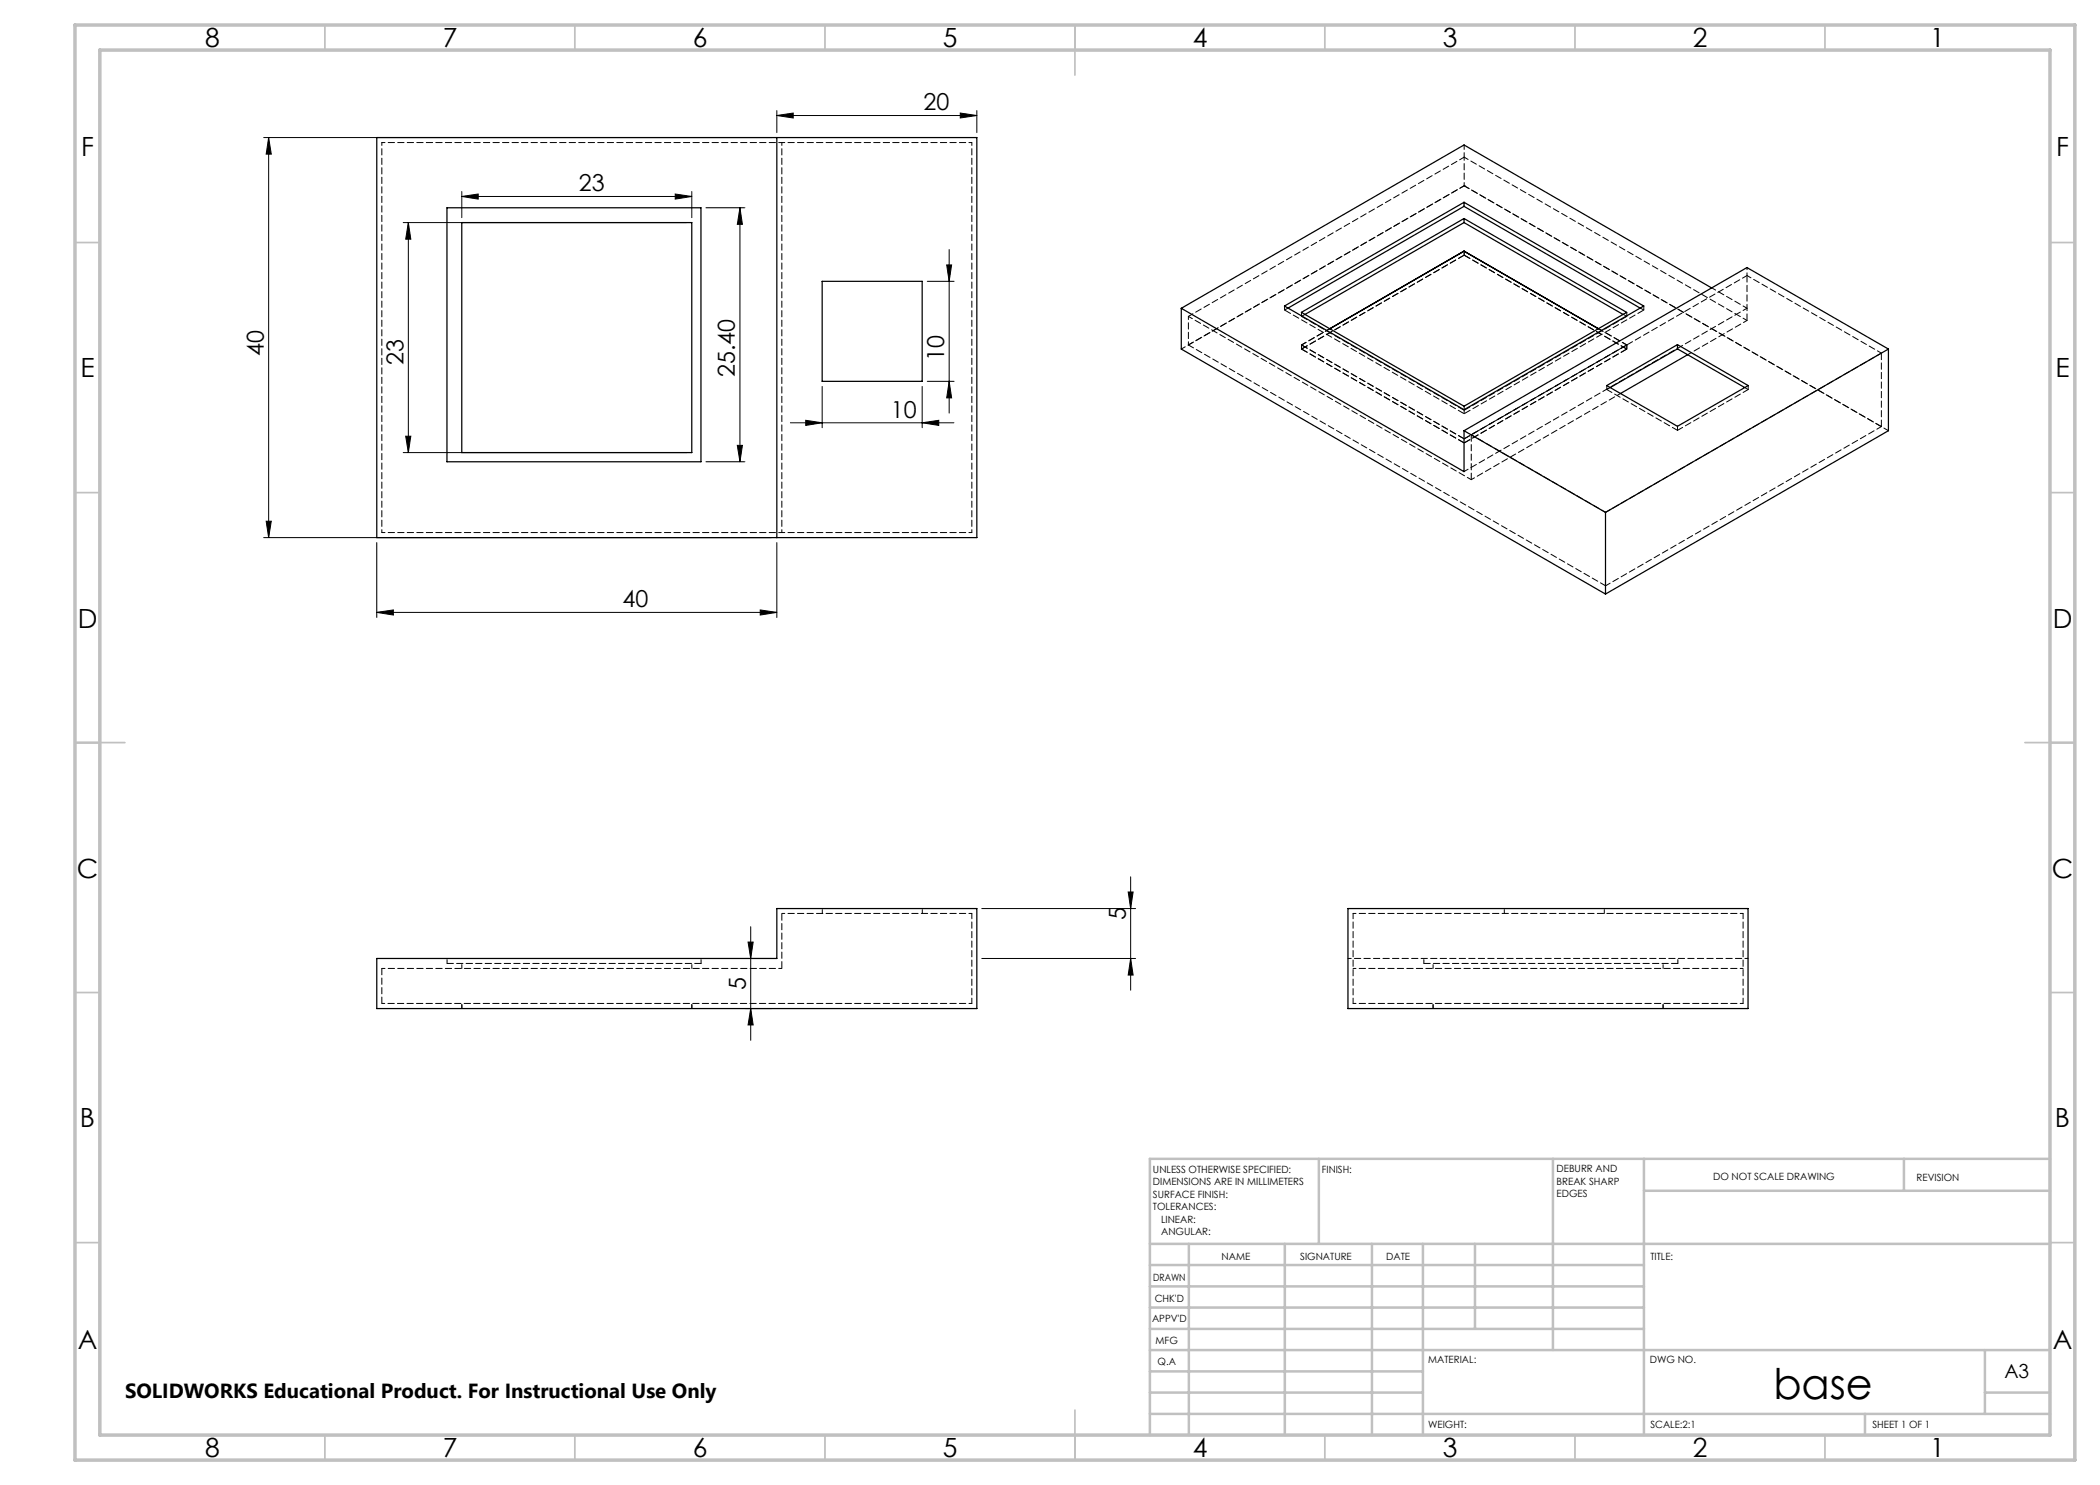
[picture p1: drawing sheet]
<svg xmlns="http://www.w3.org/2000/svg" width="420mm" height="297mm" viewBox="0 0 420 297" stroke-linecap="round" stroke-linejoin="round" font-family="sans-serif">
<g fill="none" stroke="#000" stroke-width=".2">
<path d="M52.7 27.5h101.6M53.7 27.5l.6 3.3h-1.1zM53.7 27.5v80M92.4 39.3l3.2-.5v1zM92.4 38.3v5.2M92.4 39.3h46M135 38.8l3.4 .5-3.4 .5zM138.4 38.3v5.2M155.4 23.1l3.2-.5v1zM155.4 22.1v4.4M155.4 23.1h40M192.1 22.6l3.3 .5-3.3 .5z"/>
<path d="M195.4 22.1v4.4M80.6 44.5h56.7M81.7 44.5v46M81.7 44.5l.5 3.3h-1.1zM141.2 41.6h7.8M148 41.6v50.8M148 41.6l.5 3.3h-1zM185.5 56.3h5.3M189.3 53h1l-.5 3.3zM189.8 49.9v32.7M164.4 77.3v8.2M184.4 77.3v8.2"/>
<path d="M185.5 76.3h5.3M189.8 76.3l.5 3.3h-1zM80.6 90.5h56.7M81.1 87.2h1.1l-.5 3.3zM141.2 92.4h7.8M147.5 89.1h1l-.5 3.3zM158.1 84.6h32.7M161.1 84.1l3.3 .5-3.3 .5zM184.4 84.6l3.3-.5v1zM52.7 107.5h101.6M53.2 104.2h1.1l-.6 3.3zM75.4 108.5v15"/>
<path d="M155.4 108.5v15M75.4 122.5l3.3-.5v1zM75.4 122.5h80M152 122l3.4 .5-3.4 .5zM225.6 178.4h1l-.5 3.3zM226.1 175.4v22.6M149.1 191.7h5.2M149.6 188.4h1l-.5 3.3zM150.1 185.3v22.8M196.4 191.7h30.7M196.4 181.7h30.7M226.1 191.7l.5 3.3h-1z"/>
<path d="M149.1 201.7h5.2M150.1 201.7l.5 3.3h-1z"/>
</g>
<g fill="none" stroke="#c0c0c0" stroke-width=".35">
<path d="M65 5v5M115 5v5M165 5v5M215 5v10M265 5v5M315 5v5M365 5v5M15 48.5h5M410 48.5h5M15 98.5h5M410 98.5h5M15 148.5h10"/>
<path d="M405 148.5h10M15 198.5h5M410 198.5h5M15 248.5h5M410 248.5h5M65 287v5M115 287v5M165 287v5M215 282v10M265 287v5M315 287v5M365 287v5"/>
</g>
<g fill="none" stroke="#c0c0c0" stroke-width=".5">
<path d="M263.8 231.8v17M310.6 231.8v38.2M328.8 231.8v55.2M328.8 238.2h81.2M380.8 231.8v6.4M410 231.8h-180v55.2M230 248.8h180M230 257.3h98.8M230 253h98.8M237.8 248.8v38.2M257 248.8v38.2M274.4 248.8v38.2"/>
<path d="M284.6 248.8v38.2M295 248.8v17M230 265.8h98.8M230 261.5h98.8M230 278.5h54.6M230 274.3h54.6M230 270h180M397 278.5h13M397 270v12.8M230 282.8h180M373 282.8v4.2"/>
</g>
<path d="M15 5h400v287h-400zM20 10h390v277h-390z" fill="none" stroke="#c0c0c0" stroke-width=".7"/>
<g fill="#000">
<path d="M75.4 122.5l3.3-.5v1zM152 122l3.4 .5-3.4 .5zM92.4 39.3l3.2-.5v1zM135 38.8l3.4 .5-3.4 .5zM155.4 23.1l3.2-.5v1zM192.1 22.6l3.3 .5-3.3 .5zM161.1 84.1l3.3 .5-3.3 .5zM184.4 84.6l3.3-.5v1z"/>
<path d="M149.6 188.4h1l-.5 3.3zM150.1 201.7l.5 3.3h-1zM148 41.6l.5 3.3h-1zM147.5 89.1h1l-.5 3.3zM189.3 53h1l-.5 3.3zM189.8 76.3l.5 3.3h-1z"/>
<path d="M226.1 191.7l.5 3.3h-1zM225.6 178.4h1l-.5 3.3zM53.2 104.2h1.1l-.6 3.3zM53.7 27.5l.6 3.3h-1.1zM81.1 87.2h1.1l-.5 3.3zM81.7 44.5l.5 3.3h-1.1z"/>
</g>
<g fill="none" stroke="#000" stroke-width=".25">
<path d="M75.4 27.5h120v80h-120zM155.4 27.5v80M89.4 41.6h50.8v50.8h-50.8zM92.4 44.5h46v46h-46zM164.4 56.3h20v20h-20zM292.8 40.5v.8M292.8 43.7v.8M292.8 41.3l35.2 20.3M292.8 41.3l-35.2 20.3M292.8 44.5l31.8 18.4M292.8 44.5l-31.8 18.4M342.3 57.6l-49.5-28.6-56.5 32.7"/>
<path d="M236.3 61.7l56.5 32.6v-8.2M236.3 61.7v8.1l84.8 49M256.9 61.2l35.9-20.7 36 20.7-36 20.7zM260.3 62.5l32.5-18.8 32.5 18.8-32.5 18.7zM266 65.8l26.8-15.6 26.9 15.6M321.3 77.1l14.2-8.2 14.1 8.2-14.1 8.2zM335.5 68.9v.9M335.5 69.8l13.4 7.7M335.5 69.8l-13.4 7.7M337.5 70.9l-13.4 7.8M377.7 69.8l-56.6 32.7M377.7 69.8v16.3l-56.6 32.7"/>
<path d="M377.7 69.8l-28.3-16.3-56.6 32.6M292.8 86.1l28.3 16.4M321.1 102.5v16.3M75.4 191.7h80v-10h40v20h-120zM269.6 181.7h80v20h-80z"/>
</g>
<g fill="none" stroke="#000" stroke-width=".2" stroke-dasharray="1.3 .6">
<path d="M292.8 37.2h.1M292.8 51l-32.5 18.8M292.8 51l32.6 18.8M349.4 55.1v9M260.3 69.8l32.5 18.8M260.3 69l32.5 18.8M260.3 63.3l32.5 18.8M260.3 69.8l32.5-18.8M325.4 69.8l-32.6-18.8M325.4 69l-32.6 18.8M292.8 88.6l32.6-18.8M292.8 87.8l32.6-18.8"/>
<path d="M292.8 87.8l-32.5-18.8M292.8 82.1l32.6-18.8M294.2 87v8.9M376.3 85.3v-14.7M76.4 193.7v7M89.4 192.7h50.8M284.8 192.7h50.8"/>
</g>
<g fill="none" stroke="#000" stroke-width=".2" stroke-dasharray="1.3 .6" stroke-dashoffset=".4">
<path d="M292.8 31.4v-2.4M292.8 51v-.8M342.3 57.6l7.1 4M236.3 69.8l56.5-32.6M256.9 62v-.8M257.6 61.6l-.7 .4M260.3 69.8v-.8M260.3 63.3v-.8M260.3 63.3l.7-.4M321.4 77.9v-.8M321.4 77.9l.7-.4M324.7 62.9l.7 .4"/>
<path d="M325.4 69.8v-.8M325.4 63.3v-.8M328.8 62l-.8-.4M328.8 62v-.8M348.9 77.5l.7 .4M349.4 64.1l-56.6-32.7M349.6 77.9v-.8M376.3 70.6l-26.9-15.5M292.8 94.3l56.6-32.7M292.8 82.7v-.8M294.2 95.9l-56.5-32.6M335.5 86.1v-.8"/>
<path d="M321.1 102.5l-26.9-15.5"/>
</g>
<path d="M292.8 37.2l84.9 48.9M237.7 69l55.1-31.8M237.7 63.3l55.1-31.9M266 65.7l-5.7 3.3M325.4 69l-5.7-3.3M294.2 87l55.2-31.9M321.1 102.5l55.2-31.9M321.1 117.2l55.2-31.9M194.4 200.7v-18M270.6 200.7v-18M348.6 200.7v-18" fill="none" stroke="#000" stroke-width=".2" stroke-dasharray="1.3 .6" stroke-dashoffset=".2"/>
<path d="M292.8 37.2l83.5 48.1M237.7 69l83.4 48.2M349.6 77.9l-14.1 8.2M335.5 86.1l-14.1-8.2" fill="none" stroke="#000" stroke-width=".2" stroke-dasharray="1.3 .6" stroke-dashoffset=".1"/>
<g fill="none" stroke="#000" stroke-width=".2" stroke-dasharray="1.3 .6" stroke-dashoffset=".5">
<path d="M337.6 70.9l11.8-6.8M294.2 95.9l29.9-17.2M89.4 192.7v-1M92.4 193.7v-1M138.4 193.7v-1M140.2 192.7v-1M164.5 182.7v-1M184.5 182.7v-1M284.8 192.7v-1M286.6 193.7v-1M300.9 182.7v-1M320.9 182.7v-1"/>
<path d="M332.6 193.7v-1M335.6 192.7v-1M92.4 201.7v-1M138.4 201.7v-1M286.6 201.7v-1M332.6 201.7v-1"/>
</g>
<path d="M349.4 53.5v1.6" fill="none" stroke="#000" stroke-width=".2" stroke-dasharray="1.3 .6" stroke-dashoffset=".8"/>
<path d="M156.4 28.5h-80M292.8 31.4v5.8M237.7 63.3v5.7M156.4 106.5h-80M156.4 193.7h-80M269.6 191.7h80" fill="none" stroke="#000" stroke-width=".2" stroke-dasharray="1.3 .6" stroke-dashoffset=".6"/>
<path d="M256.9 62l35.9 20.7M292.8 82.7l36-20.7M156.4 182.7v11" fill="none" stroke="#000" stroke-width=".2" stroke-dasharray="1.3 .6" stroke-dashoffset="-.1"/>
<path d="M292.8 81.9v-.7" fill="none" stroke="#000" stroke-width=".2" stroke-dasharray="1.3 .6" stroke-dashoffset=".3"/>
<path d="M194.4 28.5h-38M76.4 106.5v-78M156.4 106.5v-78M194.4 106.5v-78M194.4 106.5h-38M194.4 182.7h-38M270.6 182.7h78M270.6 193.7h78M76.4 200.7h118M270.6 200.7h78" fill="none" stroke="#000" stroke-width=".2" stroke-dasharray="1.3 .6" stroke-dashoffset=".7"/>
<text font-size="8.5" x="354.7" y="279.7">base</text>
<g font-size="5.3">
<text x="41" y="9.5">8</text>
<text x="88.5" y="9.5">7</text>
<text x="138.5" y="9.5">6</text>
<text x="188.5" y="9.5">5</text>
<text x="238.5" y="9.5">4</text>
<text x="288.5" y="9.5">3</text>
<text x="338.5" y="9.5">2</text>
<text x="386" y="9.5">1</text>
<text x="16.2" y="31.3">F</text>
<text x="411.2" y="31.3">F</text>
<text x="16.1" y="75.5">E</text>
<text x="411.1" y="75.5">E</text>
<text x="15.5" y="125.5">D</text>
<text x="410.5" y="125.5">D</text>
<text x="15.4" y="175.5">C</text>
<text x="410.4" y="175.5">C</text>
<text x="16" y="225.5">B</text>
<text x="411" y="225.5">B</text>
<text x="15.5" y="269.8">A</text>
<text x="410.5" y="269.8">A</text>
<text x="41" y="291.5">8</text>
<text x="88.5" y="291.5">7</text>
<text x="138.5" y="291.5">6</text>
<text x="188.5" y="291.5">5</text>
<text x="238.5" y="291.5">4</text>
<text x="288.5" y="291.5">3</text>
<text x="338.5" y="291.5">2</text>
<text x="386" y="291.5">1</text>
</g>
<g font-size="4.7">
<text x="184.7" y="22.1">20</text>
<text x="115.8" y="38.3">23</text>
<text x="52.7" y="71.3" transform="rotate(-90 52.7 71.3)">40</text>
<text x="80.7" y="73" transform="rotate(-90 80.7 73)">23</text>
<text x="147" y="75.4" transform="rotate(-90 147 75.4)">25.40</text>
<text x="188.8" y="72.2" transform="rotate(-90 188.8 72.2)">10</text>
<text x="178.2" y="83.5">10</text>
<text x="124.5" y="121.5">40</text>
<text x="225.1" y="184" transform="rotate(-90 225.1 184)">5</text>
<text x="149.1" y="198" transform="rotate(-90 149.1 198)">5</text>
</g>
<text font-size="4.1" x="25" y="279.6">SOLIDWORKS Educational Product. For Instructional Use Only</text>
<text font-size="3.9" x="400.9" y="275.5">A3</text>
<g font-size="2">
<text x="230.6" y="234.6">UNLESS OTHERWISE SPECIFIED:</text>
<text x="230.6" y="237.1">DIMENSIONS ARE IN MILLIMETERS</text>
<text x="230.6" y="239.6">SURFACE FINISH:</text>
<text x="264.4" y="234.6">FINISH:</text>
<text x="311.3" y="234.5">DEBURR AND</text>
<text x="311.3" y="237">BREAK SHARP</text>
<text x="311.3" y="239.5">EDGES</text>
<text x="342.6" y="236">DO NOT SCALE DRAWING</text>
<text x="383.3" y="236.2">REVISION</text>
<text x="230.6" y="242.1">TOLERANCES:</text>
<text x="232.2" y="244.6">LINEAR:</text>
<text x="232.2" y="247.1">ANGULAR:</text>
<text x="244.3" y="252">NAME</text>
<text x="260" y="251.9">SIGNATURE</text>
<text x="277.2" y="251.9">DATE</text>
<text x="330.1" y="251.9">TITLE:</text>
<text x="230.6" y="256.1">DRAWN</text>
<text x="230.9" y="260.3">CHK'D</text>
<text x="230.4" y="264.4">APPV'D</text>
<text x="231.1" y="268.8">MFG</text>
<text x="231.5" y="273">Q.A</text>
<text x="285.6" y="272.5">MATERIAL:</text>
<text x="330" y="272.5">DWG NO.</text>
<text x="285.6" y="285.5">WEIGHT:</text>
<text x="330.1" y="285.6">SCALE:2:1</text>
<text x="374.5" y="285.6">SHEET 1 OF 1</text>
</g>
</svg>
